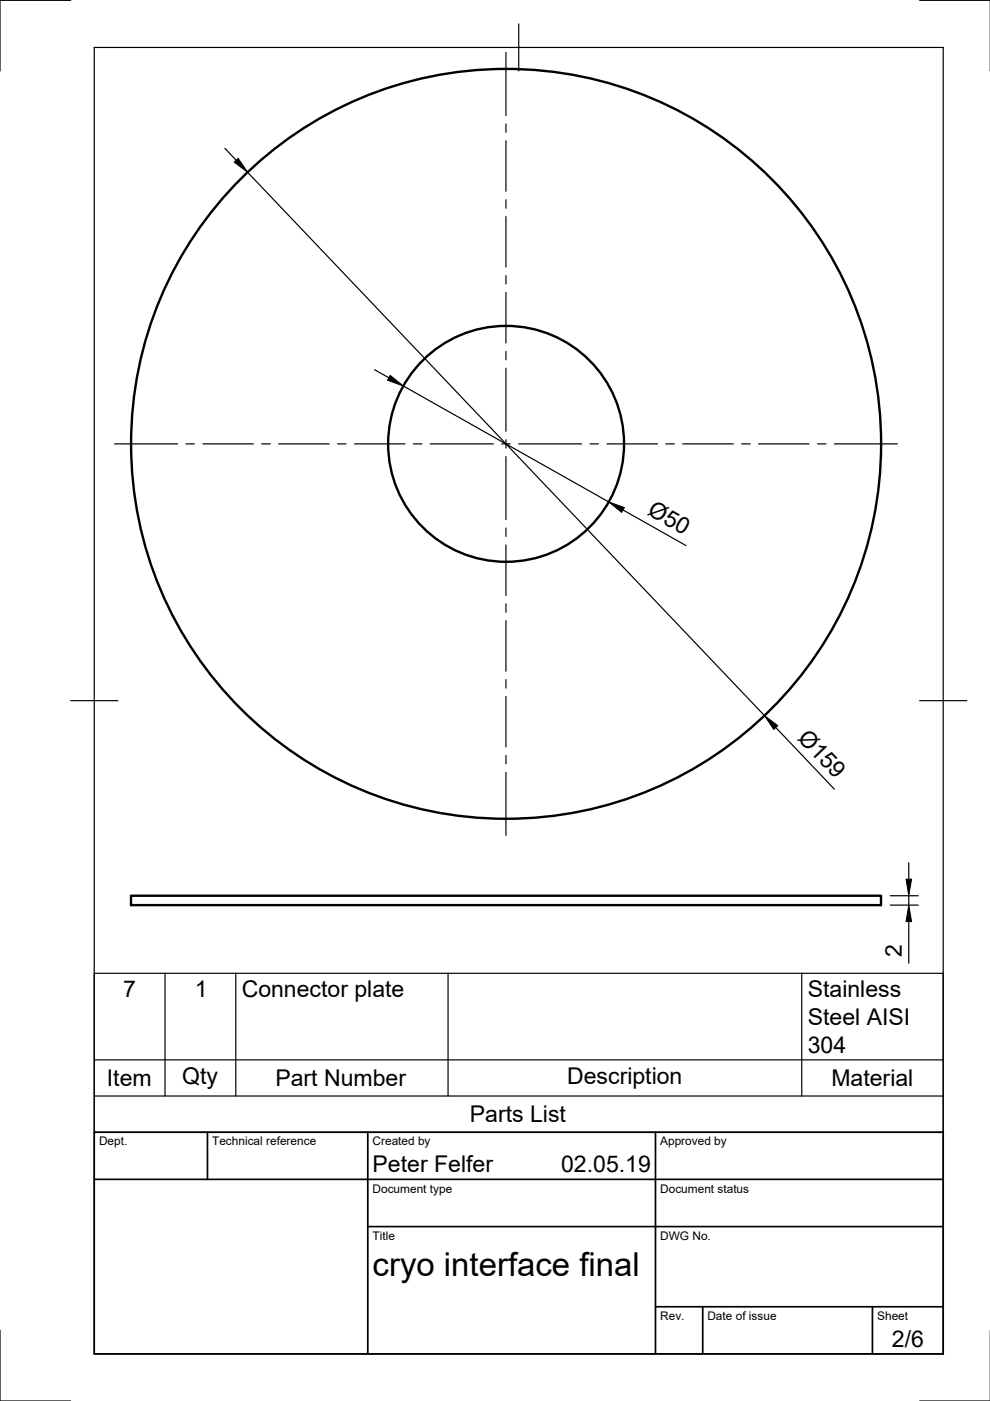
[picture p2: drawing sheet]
<svg xmlns="http://www.w3.org/2000/svg" width="210mm" height="297mm" viewBox="0 0 210 297" stroke-linecap="round" stroke-linejoin="round" font-family="sans-serif">
<!-- layer: Visible -->
<g fill="none" stroke="#000" stroke-width=".51">
<path d="M27.8 189.9h159v2h-159z"/>
<circle cx="107.3" cy="94.1" r="79.5"/>
<circle cx="107.3" cy="94.1" r="25"/>
</g>
<!-- layer: TitleBlock -->
<path d="M20 240.1h180v46.9h-180zM20 250h180M44 240.1v9.9M78 240.1v46.9M139 240.1v46.9M78 260.1h122M139 277.1h61M149 277.1v9.9M185 277.1v9.9" fill="none" stroke="#000" stroke-width=".36"/>
<!-- layer: Border -->
<path d="M15 .1h-15v15M20 10.1h180v276.9h-180zM110 5.1v10M195 .1h15M15 148.6h10M195 148.6h10M0 282.1v14.9h15M195 297h15" fill="none" stroke="#000" stroke-width=".25"/>
<!-- layer: Smart Centers -->
<g fill="none" stroke="#000" stroke-width=".25">
<path d="M107.3 11.1v13.4M107.3 26.3v1.8M107.3 29.9v10.7M107.3 42.3v1.8M107.3 45.9v10.7M107.3 58.4v1.8M107.3 62v10.7M107.3 74.5v1.8M107.3 78.1v13.3M24.3 94.1h13.4M39.4 94.1h1.8M43 94.1h10.7"/>
<path d="M55.5 94.1h1.8M59.1 94.1h10.7M71.6 94.1h1.8M75.2 94.1h10.7M87.7 94.1h1.8M91.2 94.1h13.4M106.4 94.1h1.8M107.3 93.2v1.8M107.3 96.8v13.4M110 94.1h13.3M125.1 94.1h1.8M128.7 94.1h10.7"/>
<path d="M141.2 94.1h1.8M144.8 94.1h10.7M157.3 94.1h1.7M160.8 94.1h10.7M173.3 94.1h1.8M176.9 94.1h13.4M107.3 112v1.7M107.3 115.5v10.7M107.3 128v1.8M107.3 131.6v10.7M107.3 144.1v1.8M107.3 147.7v10.7"/>
<path d="M107.3 160.2v1.8M107.3 163.8v13.3"/>
</g>
<!-- layer: FD_Dimensions -->
<path d="M47.7 31.4l2.4 2.6M52.5 36.5l109.6 115.2M79.4 78.4l3.1 1.7M85.5 81.8l43.6 24.6M132.1 108.1l13.3 7.6M164.5 154.2l12.4 13.1M188.8 189.9h5.9M188.8 191.9h5.9M192.7 182.9v3.5M192.7 189.9v2M192.7 195.4v8.8" fill="none" stroke="#000" stroke-width=".25"/>
<path d="M49.7 34.4l.8-.8 2 2.9zM82.7 79.6l2.8 2.2-3.3-1.2zM129.1 106.4l3.3 1.2-.6 1zM162.1 151.7l2.8 2.1-.8 .9zM192.1 186.4h1.2l-.6 3.5zM192.7 191.9l.6 3.5h-1.2z" fill="#000" stroke="#000" stroke-width=".21"/>
<!-- layer: Parts Lists -->
<path d="M20 206.4h180v33.7h-180zM35 206.4v26M50 206.4v26M95 206.4v26M170 206.4v26M20 232.4h180M20 224.7h180" fill="none" stroke="#000" stroke-width=".25"/>
<text font-size="7" x="79" y="270.6">cryo interface final</text>
<g font-size="4.9">
<text x="137.1" y="109.1" transform="rotate(29 137.1 109.1)">Ø50</text>
<text x="169" y="156.6" transform="rotate(46 169 156.6)">Ø159</text>
<text x="191.2" y="202.9" transform="rotate(-90 191.2 202.9)">2</text>
<text x="26.1" y="211.4">7</text>
<text x="41.3" y="211.4">1</text>
<text x="51.2" y="211.4">Connector plate</text>
<text x="171.3" y="211.4">Stainless</text>
<text x="171.3" y="217.3">Steel AISI</text>
<text x="171.3" y="223.2">304</text>
<text x="22.7" y="230.3">Item</text>
<text x="38.6" y="229.8">Qty</text>
<text x="58.4" y="230.3">Part Number</text>
<text x="120.2" y="229.8">Description</text>
<text x="176.3" y="230.3">Material</text>
<text x="99.6" y="237.9">Parts List</text>
<text x="79" y="248.5">Peter Felfer</text>
<text x="119" y="248.5">02.05.19</text>
<text x="189.1" y="285.7">2/6</text>
</g>
<g font-size="2.5">
<text x="21" y="242.9">Dept.</text>
<text x="45" y="242.9">Technical reference</text>
<text x="79" y="242.9">Created by</text>
<text x="140" y="242.9">Approved by</text>
<text x="79" y="252.8">Document type</text>
<text x="140" y="252.8">Document status</text>
<text x="79" y="262.9">Title</text>
<text x="140" y="262.9">DWG No.</text>
<text x="140" y="279.9">Rev.</text>
<text x="150" y="279.9">Date of issue</text>
<text x="186" y="279.9">Sheet</text>
</g>
</svg>
